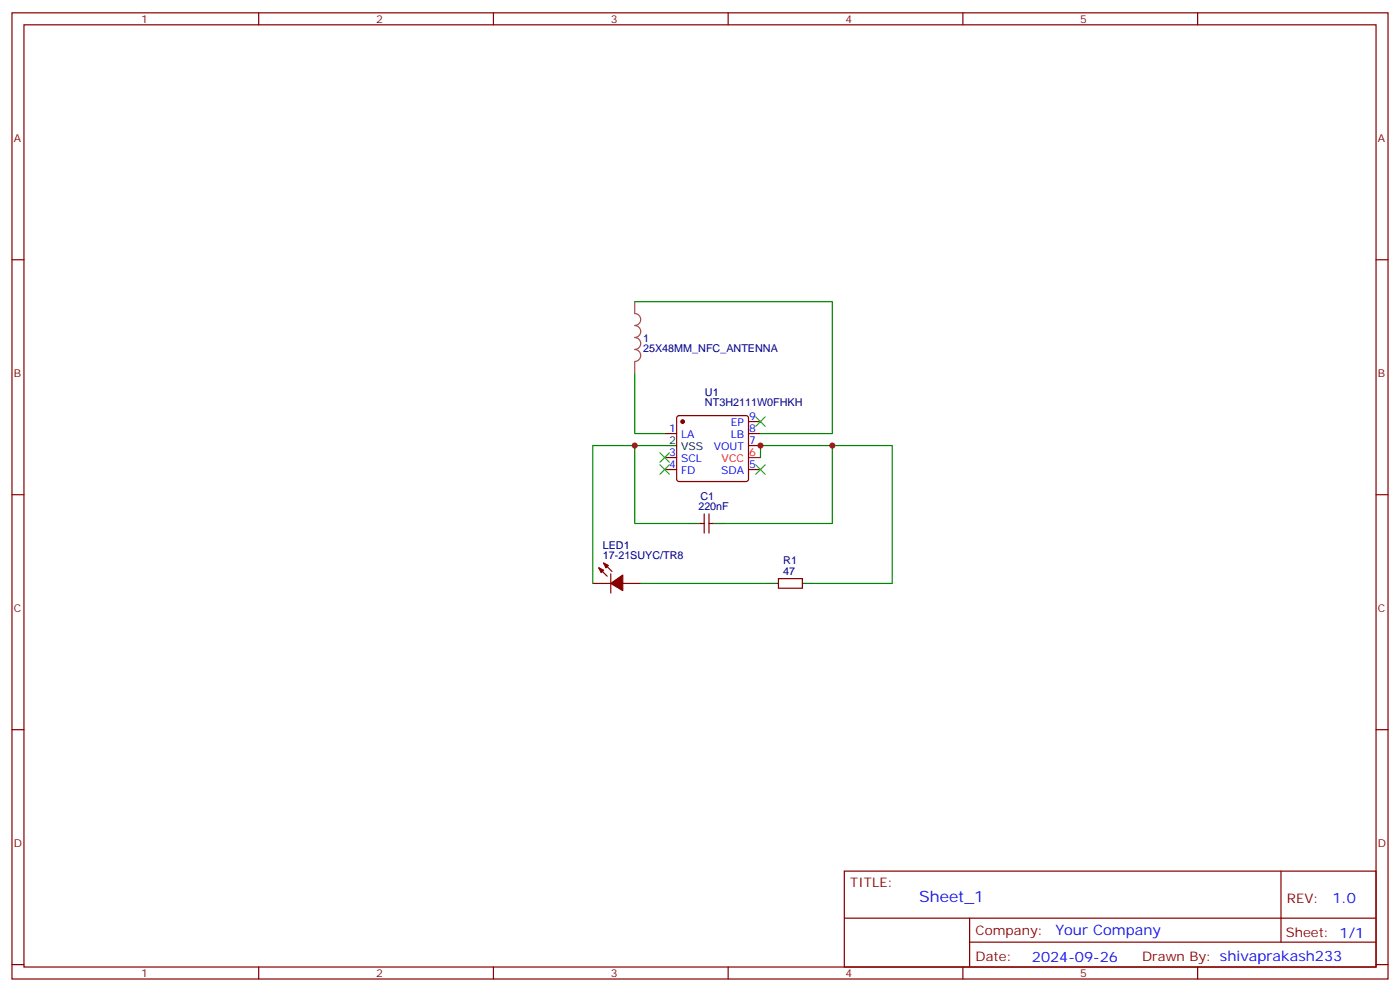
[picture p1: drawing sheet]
<svg xmlns="http://www.w3.org/2000/svg" width="412mm" height="292mm" viewBox="0 0 412 292" stroke-linecap="round" stroke-linejoin="round" font-family="sans-serif">
<g fill="none" stroke="#870000" stroke-width=".35">
<path d="M3.5 3.8h405.4v284.3h-405.4zM7.1 7.3h398.2v277.3h-398.2zM76.2 3.8v3.5M145.3 3.8v3.5M214.5 3.8v3.5M283.6 3.8v3.5M352.8 3.8v3.5M3.5 76.4h3.6M405.3 76.4h3.6M195.8 127.6h3.5M195.8 138.2h3.5M195.8 134.7h3.5"/>
<path d="M199.6 122.5l.4-.2h19.8l.5 .2 .2 .5v18l-.2 .5-.5 .2h-19.8l-.5-.2-.2-.5v-18zM220.5 124.1h3.5M220.5 127.6h3.5M220.5 131.1h3.5M220.5 138.2h3.5M3.5 145.6h3.6M206.4 154.1h1M207.4 151.2v5.7M208.8 151.2v5.7M208.8 154.1h1.1M405.3 145.6h3.6M174.6 171.7h5.3"/>
<path d="M176.4 167.1l2.5 2.5M177.8 165.7l2.5 2.5M179.9 168.9v5.6M183.4 171.7h5.3M229.3 170.3h7.1v2.8h-7.1zM3.5 214.7h3.6M405.3 214.7h3.6M248.7 256.4h156.6v28.2h-156.6zM377.3 256.4v20.9M248.7 270.2h156.5M285.6 277.3h119.6M285.6 270.2v14.1"/>
<path d="M3.5 283.9h3.6M76.2 284.6v3.5M145.3 284.6v3.5M214.5 284.6v3.5M283.6 284.6v3.5M352.8 284.6v3.5M405.3 283.9h3.6"/>
</g>
<path d="M220.5 134.7h3.5" fill="none" stroke="#f00" stroke-width=".35"/>
<path d="M195.8 131.1h3.5M202.8 154.1h3.6M209.9 154.1h3.5M225.8 171.7h3.5M236.4 171.7h3.5" fill="none" stroke="#000" stroke-width=".35"/>
<g fill="#870000" stroke="#870000" stroke-width=".35">
<path d="M176.4 167.1l1.4 .7-.7 .7z"/>
<path d="M177.8 165.7l1.4 .7-.7 .7z"/>
<path d="M179.9 171.7l3.5-2.5v4.6z"/>
<circle cx="201.1" cy="124.1" r=".53"/>
</g>
<path d="M187 88.8v3.5a1.76 1.76 0 0 1 1.7 1.7 1.76 1.76 0 0 1-1.7 1.8 1.76 1.76 0 0 1 1.7 1.8 1.76 1.76 0 0 1-1.7 1.7 1.76 1.76 0 0 1 1.7 1.8 1.76 1.76 0 0 1-1.7 1.7 1.76 1.76 0 0 1 1.7 1.8 1.76 1.76 0 0 1-1.7 1.8M187 106.5v3.5" fill="none" stroke="#a64a4a" stroke-width=".35"/>
<path d="M187 88.8h58.2v38.8h-21.2M187 110v17.6h8.8M187 131.1h-12.4v40.6M195.8 131.1h-8.8v23h15.8M224 134.7v-3.6h21.2v23h-31.8M245.2 131.1h17.6v40.6h-22.9M188.7 171.7h37.1" fill="none" stroke="#008700" stroke-width=".35"/>
<path d="M194.4 136.8l2.8 2.8M194.4 133.2l2.8 2.9M197.2 136.8l-2.8 2.8M197.2 133.2l-2.8 2.9M222.6 122.7l2.8 2.8M222.6 136.8l2.8 2.8M225.4 122.7l-2.8 2.8M225.4 136.8l-2.8 2.8" fill="none" stroke="#3c3" stroke-width=".35"/>
<g fill="#c00">
<circle cx="224" cy="131.1" r=".88"/>
<circle cx="187" cy="131.1" r=".88"/>
<circle cx="245.2" cy="131.1" r=".88"/>
</g>
<text font-size="4.6" fill="#00f" x="270.8" y="265.4">Sheet_1</text>
<g font-size="4.2" fill="#00f">
<text x="392.5" y="265.6">1.0</text>
<text x="310.9" y="275.2">Your Company</text>
<text x="304" y="283">2024-09-26</text>
</g>
<g font-size="3.9" fill="#800">
<text x="250.5" y="260.9">TITLE:</text>
<text x="379.1" y="265.6">REV:</text>
<text x="287.4" y="275.1">Company:</text>
<text x="378.7" y="275.8">Sheet: 1/1</text>
<text x="287.4" y="282.8">Date:</text>
<text x="336.4" y="282.9">Drawn By: shivaprakash233</text>
</g>
<g font-size="3.2" fill="#800">
<text x="41.6" y="6.8">1</text>
<text x="110.8" y="6.8">2</text>
<text x="179.9" y="6.8">3</text>
<text x="249.1" y="6.8">4</text>
<text x="318.2" y="6.8">5</text>
<text x="4.1" y="41.9">A</text>
<text x="405.9" y="41.9">A</text>
<text x="4.1" y="111">B</text>
<text x="405.9" y="111">B</text>
<text x="4.1" y="180.2">C</text>
<text x="405.9" y="180.2">C</text>
<text x="4.1" y="249.3">D</text>
<text x="405.9" y="249.3">D</text>
<text x="41.6" y="287.6">1</text>
<text x="110.8" y="287.6">2</text>
<text x="179.9" y="287.6">3</text>
<text x="249.1" y="287.6">4</text>
<text x="318.2" y="287.6">5</text>
</g>
<g font-size="3.2" fill="#000080">
<text x="189.4" y="100.6">1</text>
<text x="189.4" y="103.7">25X48MM_NFC_ANTENNA</text>
<text x="207.7" y="119.5">NT3H2111W0FHKH</text>
<text x="207.7" y="116.5">U1</text>
<text x="206.3" y="147.1">C1</text>
<text x="205.7" y="150.2">220nF</text>
<text x="177.6" y="161.5">LED1</text>
<text x="177.6" y="164.6">17-21SUYC/TR8</text>
<text x="230.7" y="166.1">R1</text>
<text x="230.7" y="169.2">47</text>
</g>
<g font-size="3.2" fill="#00f">
<text x="215.3" y="125.5">EP</text>
<text x="220.7" y="123.7">9</text>
<text x="197.1" y="127.2">1</text>
<text x="200.6" y="129">LA</text>
<text x="215.2" y="129">LB</text>
<text x="220.7" y="127.2">8</text>
<text x="220.7" y="130.8">7</text>
<text x="197.1" y="137.8">4</text>
<text x="197.1" y="134.3">3</text>
<text x="200.6" y="136.1">SCL</text>
<text x="210.2" y="132.5">VOUT</text>
<text x="220.7" y="137.8">5</text>
<text x="200.6" y="139.6">FD</text>
<text x="212.4" y="139.6">SDA</text>
</g>
<g font-size="3.2">
<text x="197.1" y="130.8">2</text>
<text x="200.6" y="132.5">VSS</text>
</g>
<g font-size="3.2" fill="#f00">
<text x="212.6" y="136.1">VCC</text>
<text x="220.7" y="134.3">6</text>
</g>
</svg>
